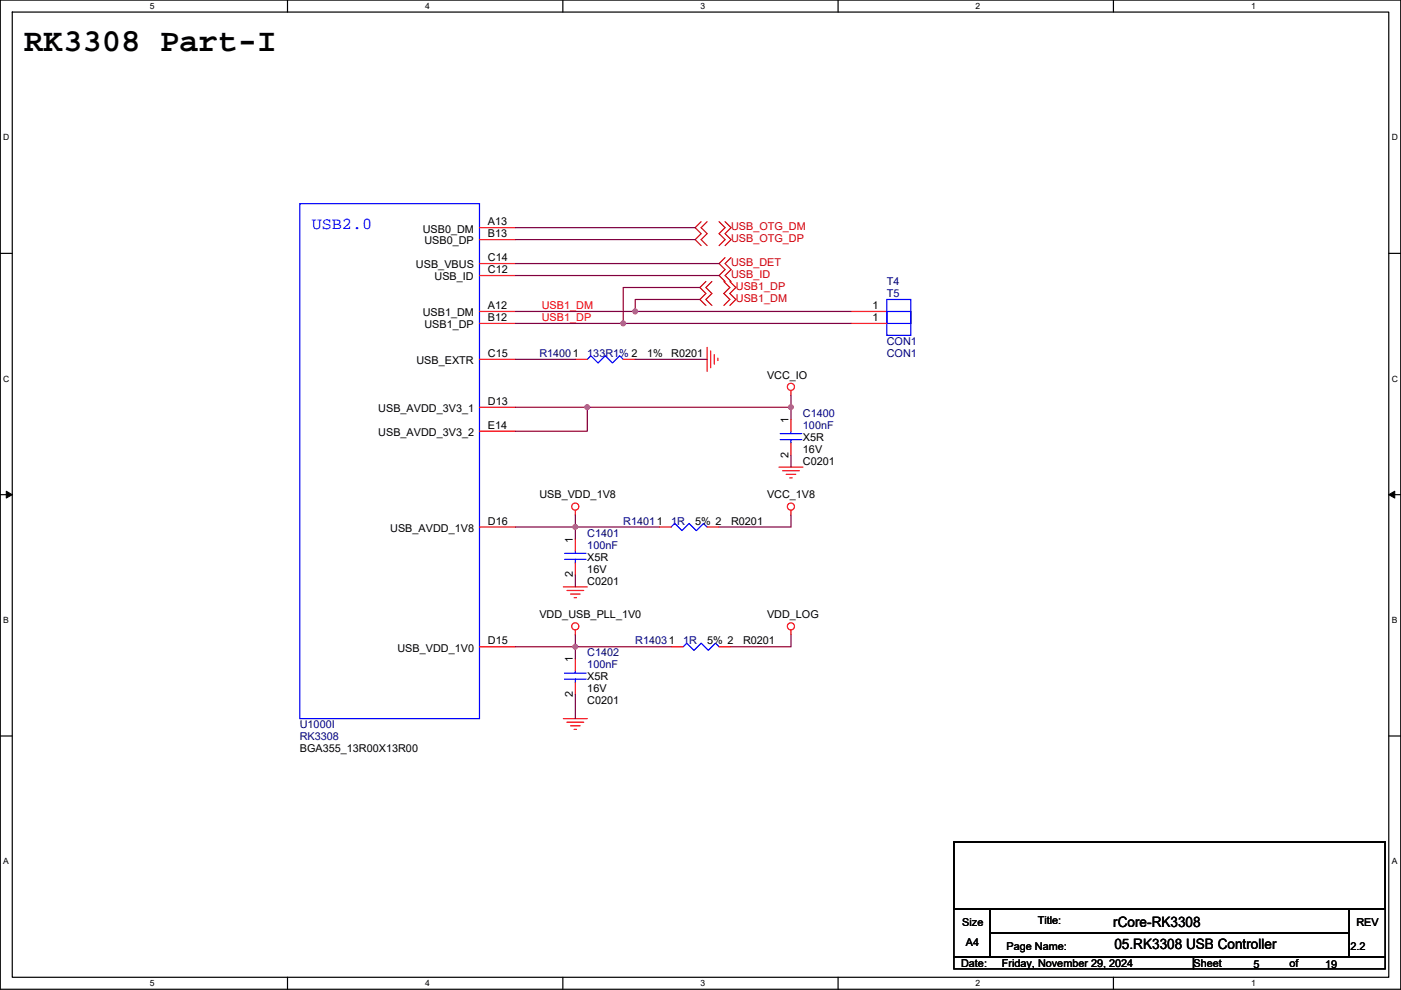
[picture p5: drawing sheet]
<svg xmlns="http://www.w3.org/2000/svg" width="297mm" height="210mm" viewBox="0 0 297 210" stroke-linecap="round" stroke-linejoin="round" font-family="sans-serif">
<path d="M.1 0h296.9v209.8h-296.9zM2.6 2.6h291.8v204.7h-291.8z" fill="none" stroke="#000" stroke-width=".25"/>
<g fill="#fff">
<path d="M31.8 .3h1v2h-1z"/>
<path d="M31.8 207.5h1v2.1h-1z"/>
</g>
<path d="M61 0v2.6M61 207.3v2.5" fill="none" stroke="#000" stroke-width=".25"/>
<g fill="#fff">
<path d="M90.1 .3h1v2h-1z"/>
<path d="M90.1 207.5h1v2.1h-1z"/>
</g>
<path d="M119.3 0v2.6M119.3 207.3v2.5" fill="none" stroke="#000" stroke-width=".25"/>
<g fill="#fff">
<path d="M148.5 .3h1v2h-1z"/>
<path d="M148.5 207.5h1v2.1h-1z"/>
</g>
<path d="M177.7 0v2.6M177.7 207.3v2.5" fill="none" stroke="#000" stroke-width=".25"/>
<g fill="#fff">
<path d="M206.9 .3h1v2h-1z"/>
<path d="M206.9 207.5h1v2.1h-1z"/>
</g>
<path d="M236.1 0v2.6M236.1 207.3v2.5" fill="none" stroke="#000" stroke-width=".25"/>
<g fill="#fff">
<path d="M265.2 .3h1v2h-1z"/>
<path d="M265.2 207.5h1v2.1h-1z"/>
<path d="M.7 28.2h1.3v2h-1.3z"/>
<path d="M295.1 28.2h1.3v2h-1.3z"/>
<path d="M.7 79.3h1.3v2.1h-1.3z"/>
<path d="M295.1 79.3h1.3v2.1h-1.3z"/>
</g>
<path d="M.1 53.7h2.5M294.4 53.7h2.6" fill="none" stroke="#000" stroke-width=".25"/>
<g fill="#fff">
<path d="M.7 130.5h1.2v2h-1.2z"/>
<path d="M295.1 130.5h1.2v2h-1.2z"/>
</g>
<path d="M.1 104.9h2.5M294.4 104.9h2.6" fill="none" stroke="#000" stroke-width=".25"/>
<path d="M1.3 104.2l1.3 .7-1.3 .7zM294.4 104.9l1.3-.7v1.4z" fill="#000" stroke="#000" stroke-width=".21"/>
<g fill="#fff">
<path d="M.7 181.7h1.2v2h-1.2z"/>
<path d="M295.1 181.7h1.2v2h-1.2z"/>
</g>
<path d="M.1 156.1h2.5M294.4 156.1h2.6M202.2 178.6h91.5v14.2h-91.5zM202.2 192.8h7.7v10.2h-7.7zM209.9 192.8h76.2v5.1h-76.2zM209.9 197.9h76.2v5.1h-76.2zM286.1 192.8h7.6v10.2h-7.6zM202.2 203h50.8v2.5h-50.8zM253 203h40.7v2.5h-40.7z" fill="none" stroke="#000" stroke-width=".25"/>
<g fill="none" stroke="#f00" stroke-width=".25">
<path d="M101.7 48.3h7.6M101.7 50.8h7.6M101.7 55.9h7.6M101.7 58.4h7.6M101.7 66.1h7.6M101.7 68.6h7.6M101.7 76.2h7.6M122 76.2h2.5M132.1 76.2h2.6M149.9 73.7v5.1M150.7 74.4v3.6M151.4 75.2v2"/>
<path d="M152.2 76v.5M180.4 66.1h7.6M180.4 68.6h7.6M101.7 86.4h7.6M101.7 91.5h7.6M165.2 99.1h5M165.9 99.8h3.6M167.7 88.9v2.6M167.7 94v2.5M167.7 82.8v1M101.7 111.8h7.6M122 114.3v2.6"/>
<path d="M122 119.4v2.5M122 108.2v1M139.8 111.8h2.5M149.9 111.8h2.6M166.7 100.6h2M167.4 101.4h.6M167.7 108.2v1M101.7 137.2h7.6M119.4 124.5h5.1M120.2 125.2h3.6M121 126h2M121.7 126.8h.5"/>
<path d="M122 133.6v1M122 139.7v2.6M142.3 137.2h2.5M152.5 137.2h2.5M167.7 133.6v1M119.4 152.4h5.1M120.2 153.2h3.6M121 153.9h2M121.7 154.7h.5M122 144.8v2.5"/>
<circle cx="167.7" cy="82" r=".76"/>
<circle cx="122" cy="107.4" r=".76"/>
<circle cx="167.7" cy="107.4" r=".76"/>
<circle cx="122" cy="132.8" r=".76"/>
<circle cx="167.7" cy="132.8" r=".76"/>
</g>
<path d="M148.7 47l-1.3 1.3 1.3 1.3-1.3 1.2 1.3 1.3M149.7 59.7l-1.3 1.3 1.3 1.3-1.3 1.2 1.3 1.3M149.9 47l-1.2 1.3 1.2 1.3-1.2 1.2 1.2 1.3M150.9 59.7l-1.2 1.3 1.2 1.3-1.2 1.2 1.2 1.3M152.5 47l1.2 1.3-1.2 1.3 1.2 1.2-1.2 1.3M153.5 59.7l1.2 1.3-1.2 1.3 1.2 1.2-1.2 1.3M153.7 54.6l-1.2 1.3 1.2 1.3-1.2 1.2 1.2 1.3M153.7 47l1.3 1.3-1.3 1.3 1.3 1.2-1.3 1.3M154.7 59.7l1.3 1.3-1.3 1.3 1.3 1.2-1.3 1.3M155 54.6l-1.3 1.3 1.3 1.3-1.3 1.2 1.3 1.3" fill="none" stroke="#d50000" stroke-width=".25"/>
<g fill="none" stroke="#00f" stroke-width=".25">
<path d="M63.6 43.2h38.1v109.2h-38.1zM124.5 76.2l.8-.7 1.5 1.5 1.5-1.5 1.6 1.5 1.5-1.5 .7 .7M188 63.5h5.1v5.1h-5.1zM188 66.1h5.1v5h-5.1zM165.4 93.2h4.6M165.4 92h4.6M167.7 91.5v.5M167.7 93.2v.8M119.7 118.6h4.6M119.7 117.4h4.6M122 116.9v.5M122 118.6v.8"/>
<path d="M142.3 111.8l.8-.8 1.5 1.5 1.5-1.5 1.5 1.5 1.6-1.5 .7 .8M144.8 137.2l.8-.8 1.5 1.5 1.6-1.5 1.5 1.5 1.5-1.5 .8 .8M119.7 144h4.6M119.7 142.8h4.6M122 142.3v.5M122 144v.8"/>
</g>
<g fill="none" stroke="#800040" stroke-width=".25">
<path d="M109.3 55.9h43.2M109.3 48.3h38.1M109.3 50.8h38.1M109.3 58.4h43.2M109.3 76.2h12.7M109.3 66.1h25.4M109.3 68.6h22.8M134.7 76.2h15.2M148.4 63.5h-13.7v2.6h45.7M148.4 61h-16.3v7.6h48.3M109.3 86.4h15.2M167.7 96.5v2.6"/>
<path d="M167.7 86.4v2.5M167.7 83.8v2.6M167.7 86.4h-43.2v5.1h-15.2M122 109.2v2.6h-12.7M139.8 111.8h-17.8v2.5M167.7 109.2v2.6h-15.2M109.3 137.2h12.7M122 137.2v2.5M122 134.6v2.6M122 121.9v2.6M122 137.2h20.3M167.7 134.6v2.6h-12.7"/>
<path d="M122 147.3v5.1"/>
</g>
<g fill="#f0f" stroke="#f0f" stroke-width=".25">
<circle cx="122" cy="111.8" r=".5"/>
<circle cx="122" cy="137.2" r=".5"/>
<circle cx="124.5" cy="86.4" r=".5"/>
<circle cx="167.7" cy="86.4" r=".5"/>
<circle cx="134.7" cy="66" r=".5"/>
<circle cx="132.1" cy="68.6" r=".5"/>
</g>
<text font-size="6.9" x="5.1" y="10.8">RK3308 Part-I</text>
<text font-size="3.6" fill="#00f" x="66.1" y="48.6">USB2.0</text>
<g font-size="3">
<text x="236" y="196.6">rCore-RK3308</text>
<text x="236.3" y="201.4">05.RK3308 USB Controller</text>
</g>
<g font-size="2.3">
<text x="103.4" y="47.8">A13</text>
<text x="89.6" y="49.3">USB0_DM</text>
<text x="90" y="51.9">USB0_DP</text>
<text x="103.4" y="50.3">B13</text>
<text x="88.2" y="56.9">USB_VBUS</text>
<text x="92.1" y="59.5">USB_ID</text>
<text x="103.4" y="57.9">C12</text>
<text x="103.4" y="55.4">C14</text>
<text x="103.4" y="65.5">A12</text>
<text x="185" y="65.5">1</text>
<text x="89.6" y="67.1">USB1_DM</text>
<text x="90" y="69.6">USB1_DP</text>
<text x="103.4" y="68.1">B12</text>
<text x="185" y="68.1">1</text>
<text x="88.3" y="77.3">USB_EXTR</text>
<text x="103.4" y="75.7">C15</text>
<text x="137.2" y="75.7">1%</text>
<text x="142.3" y="75.7">R0201</text>
<text x="162.6" y="80.3">VCC_IO</text>
<text x="80.2" y="87.4">USB_AVDD_3V3_1</text>
<text x="103.4" y="85.9">D13</text>
<text x="167.2" y="89.7" transform="rotate(-90 167.2 89.7)">1</text>
<text x="80.2" y="92.5">USB_AVDD_3V3_2</text>
<text x="103.4" y="90.9">E14</text>
<text x="170.2" y="93.5">X5R</text>
<text x="167.2" y="97.1" transform="rotate(-90 167.2 97.1)">2</text>
<text x="170.2" y="98.6">C0201</text>
<text x="170.2" y="96.1">16V</text>
<text x="114.4" y="105.7">USB_VDD_1V8</text>
<text x="162.6" y="105.7">VCC_1V8</text>
<text x="82.7" y="112.8">USB_AVDD_1V8</text>
<text x="103.4" y="111.3">D16</text>
<text x="147.4" y="111.3">5% 2</text>
<text x="155" y="111.3">R0201</text>
<text x="121.5" y="115.1" transform="rotate(-90 121.5 115.1)">1</text>
<text x="124.5" y="118.9">X5R</text>
<text x="121.5" y="122.5" transform="rotate(-90 121.5 122.5)">2</text>
<text x="124.5" y="124">C0201</text>
<text x="124.5" y="121.5">16V</text>
<text x="114.4" y="131.1">VDD_USB_PLL_1V0</text>
<text x="162.6" y="131.1">VDD_LOG</text>
<text x="103.4" y="136.7">D15</text>
<text x="149.9" y="136.7">5% 2</text>
<text x="157.5" y="136.7">R0201</text>
<text x="84.3" y="138.2">USB_VDD_1V0</text>
<text x="121.5" y="140.5" transform="rotate(-90 121.5 140.5)">1</text>
<text x="121.5" y="147.9" transform="rotate(-90 121.5 147.9)">2</text>
<text x="124.5" y="149.4">C0201</text>
<text x="124.5" y="144.3">X5R</text>
<text x="124.5" y="146.9">16V</text>
<text x="63.6" y="159.6">BGA355_13R00X13R00</text>
<text x="204" y="196.4">Size</text>
<text x="220" y="195.9">Title:</text>
<text x="287.6" y="196.4">REV</text>
<text x="204.8" y="200.7">A4</text>
<text x="213.4" y="201.5">Page Name:</text>
<text x="286.3" y="201.5">2.2</text>
<text x="203.8" y="205">Date:</text>
<text x="212.4" y="205">Friday, November 29, 2024</text>
<text x="253" y="205">Sheet</text>
<text x="265.7" y="205.3">5</text>
<text x="273.4" y="205">of</text>
<text x="281" y="205.3">19</text>
</g>
<g font-size="2.3" fill="#d50000">
<text x="155" y="48.8">USB_OTG_DM</text>
<text x="155" y="51.4">USB_OTG_DP</text>
<text x="155" y="56.4">USB_DET</text>
<text x="155" y="59">USB_ID</text>
<text x="156" y="61.5">USB1_DP</text>
<text x="156" y="64.1">USB1_DM</text>
</g>
<g font-size="2.3" fill="#f00">
<text x="114.9" y="65.4">USB1_DM</text>
<text x="114.9" y="68">USB1_DP</text>
</g>
<g font-size="2.3" fill="#000080">
<text x="188" y="60.5">T4</text>
<text x="188" y="63">T5</text>
<text x="114.4" y="75.7">R14001</text>
<text x="124.5" y="75.7">133R1% 2</text>
<text x="188" y="73.2">CON1</text>
<text x="188" y="75.7">CON1</text>
<text x="170.2" y="88.4">C1400</text>
<text x="170.2" y="91">100nF</text>
<text x="124.5" y="113.8">C1401</text>
<text x="132.1" y="111.3">R14011</text>
<text x="142.3" y="111.3">1R</text>
<text x="124.5" y="116.4">100nF</text>
<text x="134.7" y="136.7">R14031</text>
<text x="144.8" y="136.7">1R</text>
<text x="124.5" y="139.2">C1402</text>
<text x="124.5" y="141.8">100nF</text>
<text x="63.6" y="154.5">U1000I</text>
<text x="63.6" y="157">RK3308</text>
</g>
<g font-size="1.8">
<text x="31.8" y="1.9">5</text>
<text x="90.1" y="1.9">4</text>
<text x="148.5" y="1.9">3</text>
<text x="206.9" y="1.9">2</text>
<text x="265.2" y="1.9">1</text>
<text x=".7" y="29.8">D</text>
<text x="295.1" y="29.8">D</text>
<text x=".7" y="81">C</text>
<text x="295.1" y="81">C</text>
<text x=".7" y="132.1">B</text>
<text x="295.1" y="132.1">B</text>
<text x=".7" y="183.3">A</text>
<text x="295.1" y="183.3">A</text>
<text x="31.8" y="209.2">5</text>
<text x="90.1" y="209.2">4</text>
<text x="148.5" y="209.2">3</text>
<text x="206.9" y="209.2">2</text>
<text x="265.2" y="209.2">1</text>
</g>
</svg>
